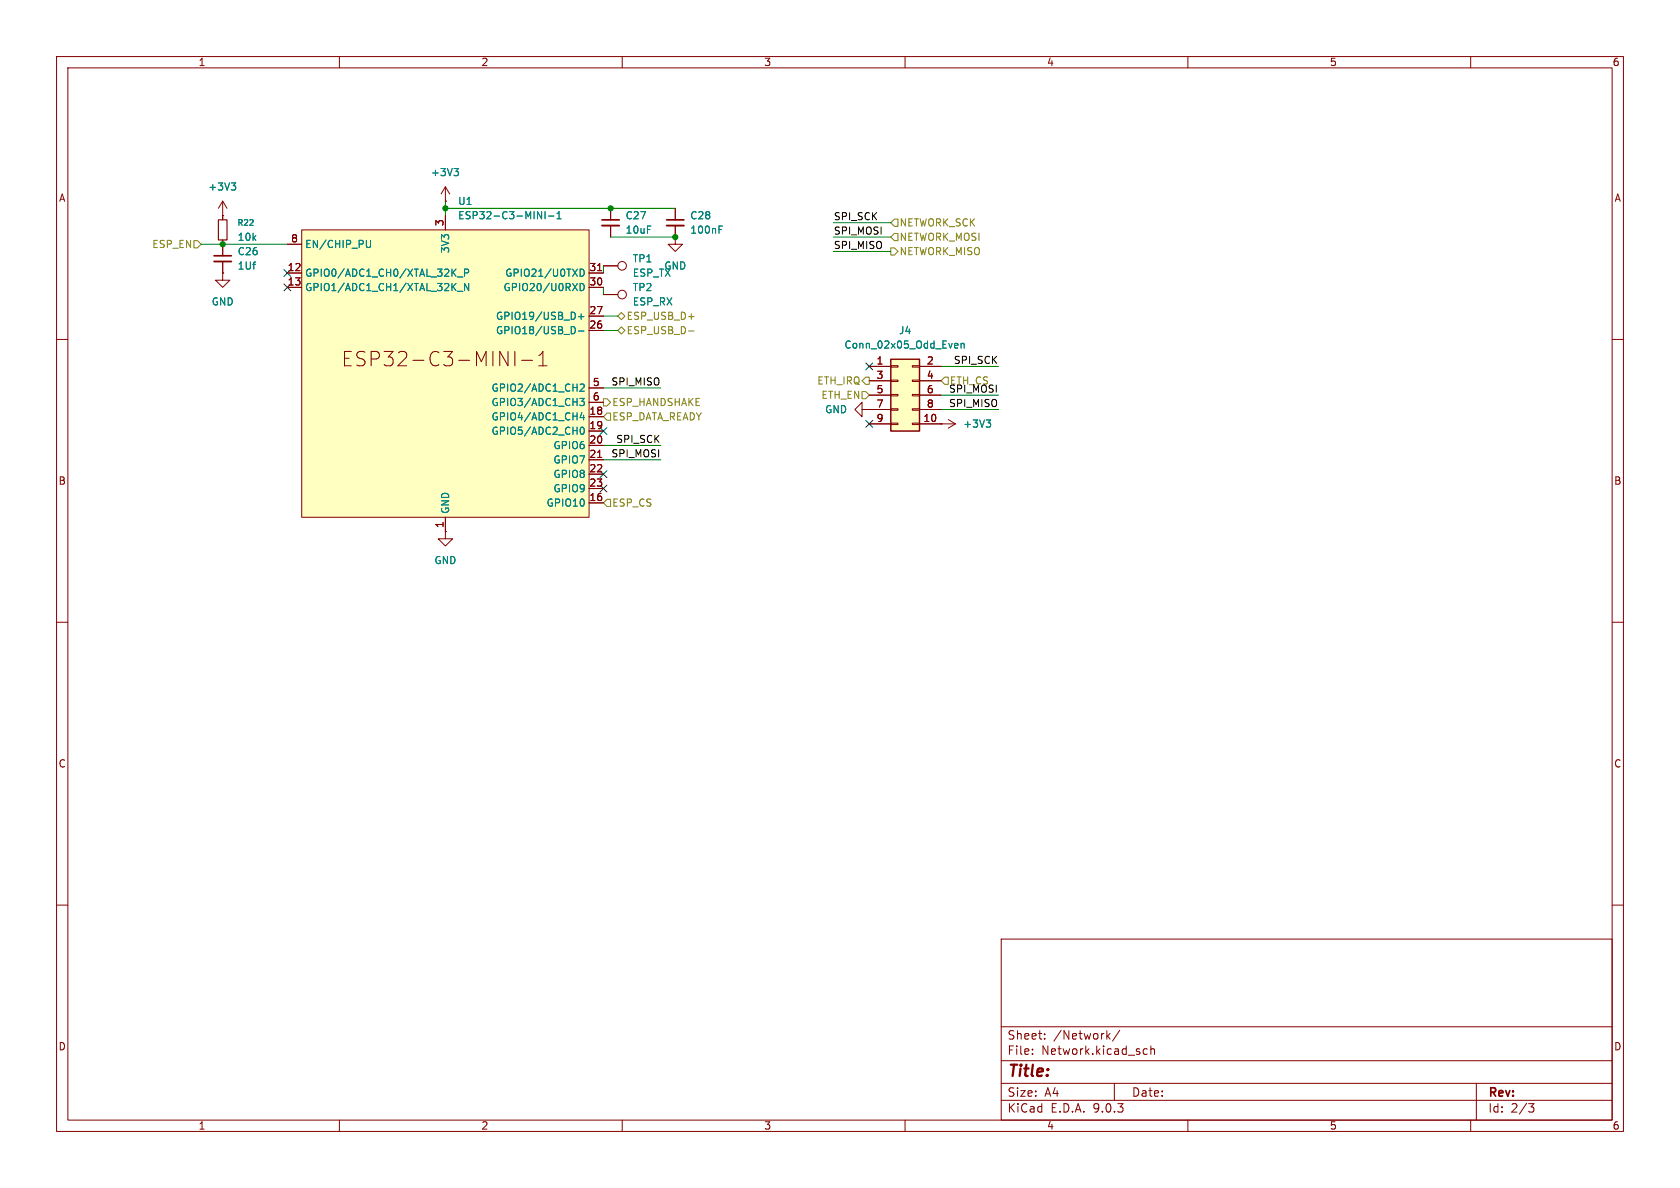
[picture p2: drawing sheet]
<svg xmlns="http://www.w3.org/2000/svg" width="297mm" height="210mm" viewBox="0 0 297 210" stroke-linecap="round" stroke-linejoin="round" font-family="sans-serif">
<g fill="none" stroke="#840000" stroke-width=".18">
<path d="M10 10h277v190h-277zM12 12h273v186h-273zM60 10v2M110 10v2M160 10v2M210 10v2M260 10v2M107.9 36.8v2.1M107.9 39.9v2M106.7 47h2.5M119.4 41.9v1.3h1.2l-1.2 1.3-1.3-1.3h1.3M119.4 41.9h.1"/>
<path d="M10 60h2M285 60h2M78.7 94v1.3h1.3l-1.3 1.2-1.2-1.2h1.2M78.7 94h.1M10 110h2M285 110h2M10 160h2M177 166h108v32h-108zM285 160h2M60 198v2M110 198v2M160 198v2"/>
<path d="M177 194.5h108M177 191.5h108M177 187.5h108M177 181.5h108M182.5 186.3v.1M182.5 185.5v.1M184.7 183.6v.1M184.7 182.8v.1M195.8 183.1l.4 .6M196.2 182.7l-.5 .6M197 191.5v3M198 182.1l-1.3 2"/>
<path d="M202.2 186.3l.2 .1 .4-.1M202.8 185.5l-.4-.1-.2 .1M203.5 185.5l.2-.1 .3 .1 .1 .9M203.5 184.9v1.5M210 198v2M260 198v2M261 191.5v6.5M270.2 195.1h1l-.5 .6 .4 .1 .1 .5-.3 .3h-.4"/>
<circle cx="110" cy="47" r=".76"/>
</g>
<path d="M106.4 38.9h3.1" fill="none" stroke="#840000" stroke-width=".3"/>
<path d="M106.4 39.9h3.1" fill="none" stroke="#840000" stroke-width=".33"/>
<path d="M157.5 63.5h5.1v12.7h-5.1z" fill="#ffffc2"/>
<path d="M157.5 63.5h5.1v12.7h-5.1z" fill="none" stroke="#840000" stroke-width=".25"/>
<g fill="none" stroke="#840000" stroke-width=".18">
<path d="M39.4 48.3v1.2h1.2l-1.2 1.3-1.3-1.3h1.3M39.4 48.3h.1M39.4 43.2v2M39.4 46.2v2.1M152.4 72.4v-1.3l-1.3 1.3 1.3 1.3v-1.3h1.3M153.7 72.4h.1M153.7 64.8h3.8M153.7 67.3h3.8M153.7 69.9h3.8M153.7 72.4h3.8M153.7 74.9h3.8M157.5 64.6h1.2v.3h-1.2z"/>
<path d="M157.5 67.2h1.2v.2h-1.2zM157.5 69.7h1.2v.3h-1.2zM157.5 72.3h1.2v.2h-1.2zM157.5 74.8h1.2v.3h-1.2zM161.3 64.6h1.3v.3h-1.3zM161.3 67.2h1.3v.2h-1.3zM161.3 69.7h1.3v.3h-1.3zM161.3 72.3h1.3v.2h-1.3zM161.3 74.8h1.3v.3h-1.3zM162.6 64.8h3.8M162.6 67.3h3.8M162.6 69.9h3.8"/>
<path d="M162.6 72.4h3.8M162.6 74.9h6.3M166.4 74.9h.1M167.6 74.2l1.3 .7M168.9 74.9l-1.3 .8"/>
</g>
<path d="M168.9 60.7l.4 .1 .1 .2-.6 .1M169.3 61.5h-.4M169.9 60.8l.2-.1 .3 .1 .1 .7M169.9 60.7v.8M174.3 74.2h.8l-.4 .5M174.9 74.7l.2 .3v.3l-.2 .2" fill="none" stroke="#008484" stroke-width=".18"/>
<path d="M37.8 45.2h3.1" fill="none" stroke="#840000" stroke-width=".3"/>
<path d="M37.8 46.2h3.1" fill="none" stroke="#840000" stroke-width=".33"/>
<path d="M53.3 40.6h50.8v50.8h-50.8z" fill="#ffffc2"/>
<g fill="none" stroke="#840000" stroke-width=".18">
<path d="M39.4 38.1h.1M39.4 35.6l-.8 1.2M39.4 35.6l.7 1.2M39.4 35.6v3.3M78.7 35.6h.1M78.7 33v2.6M78.7 38.1v2.5M78.7 33l-.7 1.3M78.7 33l.8 1.3M107.9 36.8v2.1M107.9 39.9v2M119.4 36.8v2.1"/>
<path d="M119.4 39.9v2M39.4 48.3h.1M39.4 42.4v2.8M39.4 46.2v2.1M50.8 43.2h2.5M50.8 48.3h2.5M50.8 50.8h2.5M53.3 40.6h50.8v50.8h-50.8zM104.1 48.3h2.6M104.1 50.8h2.6M104.1 55.9h2.6M104.1 58.4h2.6"/>
<path d="M105.7 47.8h.7M106.7 52.1h2.5M106.7 47h2.5M119.4 41.9h.1M88.4 62.1l1.4 2.6v-2.6M91 62.1v2.6M92.2 63.7h2M95.2 64.7h1.5M95.2 62.9l.8-.8v2.6M104.1 68.6h2.6M104.1 71.1h2.6M104.1 73.7h2.6"/>
<path d="M104.1 76.2h2.6M104.1 78.7h2.6M153.7 72.4h.1M153.7 64.8h3.8M153.7 67.3h3.8M153.7 69.9h3.8M153.7 72.4h3.8M153.7 74.9h3.8M162.6 64.8h3.8M162.6 67.3h3.8M162.6 69.9h3.8M162.6 72.4h3.8"/>
<path d="M162.6 74.9h3.8M166.4 74.9h.1M78.7 94h.1M78.7 91.4v2.6M104.1 81.3h2.6M104.1 83.8h2.6M104.1 86.4h2.6M104.1 88.9h2.6M105.7 80.9h.7"/>
<circle cx="110" cy="52.1" r=".76"/>
</g>
<g fill="none" stroke="#008484" stroke-width=".18">
<path d="M40.9 32.3h.8l-.5 .5M41.4 32.8l.3 .3v.3l-.3 .2M80.3 29.8h.7l-.4 .5M80.8 30.3l.2 .2v.3l-.2 .3M95 37.4l.8 1.3v-1.3M96.4 37.4v1.3M97 38.2h.9M98.5 38.7h.7M98.5 37.8l.3-.4v1.3M127.1 40h.6M65.5 42.5l-.1 1.1-.1 .2-.4-.1M80.9 49h.9"/>
<path d="M80.9 51.5h.9M82.1 48.2h.6l.2-.2-.1-.3-.7-.1v1.2M82.9 50.1v1.3l-.8-1.3v1.3M101.5 57.8l.2 .5-.2 .6M102.3 56h.9M102.3 58.5h.9M102.6 47.6a.64 .64 0 0 1 .7 .6 .64 .64 0 0 1-.7 .6zM102.6 50.1a.64 .64 0 0 1 .7 .6 .64 .64 0 0 1-.7 .7zM102.7 55.5v1M127.1 40.6h.4M102.5 70.4h.8l-.4 .5 .3 .1v.6l-.2 .1-.5-.1M102.6 68l.4-.1 .3 .4-.8 .9h.8"/>
<path d="M102.7 75.6l.2-.1a.68 .68 0 0 1 .4 .6 .68 .68 0 0 1-.4 .7l-.2-.1-.1-.4zM102.9 72.9l-.3 .9h.8M103.2 73.4v.8M168.9 60.7l.4 .1 .1 .2-.6 .1M169.3 61.5h-.4M169.9 60.8l.2-.1 .3 .1 .1 .7M169.9 60.7v.8M174.3 74.2h.8l-.4 .5M174.9 74.7l.2 .3v.3l-.2 .2"/>
</g>
<path d="M117.9 38.9h3" fill="none" stroke="#840000" stroke-width=".3"/>
<path d="M117.9 39.9h3" fill="none" stroke="#840000" stroke-width=".33"/>
<path d="M38.6 38.9h1.5v3.5h-1.5z" fill="none" stroke="#840000" stroke-width=".2"/>
<g fill="none" stroke="#848400" stroke-width=".18">
<path d="M157.5 39.4l.6-.7h.6v1.3h-.6zM34.3 42.5h.6l.7 .7-.7 .6h-.6zM109.2 58.4l.7-.6 .6 .6-.6 .7zM109.2 55.9l.7-.7 .6 .7-.6 .6zM121.7 58.5h1M121.7 56h1M157.5 43.8h.6l.6 .7-.6 .6h-.6zM157.5 41.9l.6-.6h.6v1.2h-.6zM106.7 70.5h.6l.6 .6-.6 .7h-.6zM107.3 73h.6v1.3h-.6l-.6-.6zM152.4 69.2h.6l.7 .7-.7 .6h-.6zM153 66.7h.7v1.2h-.7l-.6-.6z"/>
<path d="M166.4 67.3l.6-.6h.6v1.2h-.6zM107.3 88.3h.6v1.2h-.6l-.6-.6z"/>
</g>
<g fill="none" stroke="#008400" stroke-width=".18">
<path d="M78.7 35.6v2.5M78.7 36.8h40.7M147.3 39.4h10.2M35.6 43.2h15.2M106.7 47v1.3M106.7 50.8v1.3M106.7 55.9h2.5M106.7 58.4h2.5M107.9 41.9h11.5M147.3 44.5h10.2M147.3 41.9h10.2M106.7 68.6h10.1"/>
<path d="M106.7 78.7h10.1M166.4 72.4h10.1M166.4 69.9h10.1M166.4 64.8h10.1M106.7 81.3h10.1"/>
</g>
<g fill="none" stroke="#000084" stroke-width=".18">
<path d="M50.2 50.2l1.2 1.2M50.2 47.7l1.2 1.2M51.4 50.2l-1.2 1.2M51.4 47.7l-1.2 1.2M106.1 75.6l1.2 1.2M107.3 75.6l-1.2 1.2M153.1 74.3l1.2 1.2M153.1 64.2l1.2 1.2M154.3 74.3l-1.2 1.2M154.3 64.2l-1.2 1.2M106.1 83.2l1.2 1.2M106.1 85.8l1.2 1.2"/>
<path d="M107.3 83.2l-1.2 1.2M107.3 85.8l-1.2 1.2"/>
</g>
<g fill="#008400" stroke="#008400" stroke-width=".18">
<circle cx="78.7" cy="36.8" r=".46"/>
<circle cx="107.9" cy="36.8" r=".46"/>
<circle cx="39.4" cy="43.2" r=".46"/>
<circle cx="119.4" cy="41.9" r=".46"/>
</g>
<text font-size="3.5" fill="#840000" x="60.3" y="65">ESP32-C3-MINI-1</text>
<text font-size="2.8" fill="#840000" x="178" y="190.9">Title:</text>
<g font-size="2.1" fill="#840000">
<text x="178" y="184">Sheet:</text>
<text x="186.2" y="184">/Network/</text>
<text x="178" y="186.7">File:</text>
<text x="184.1" y="186.7">Network.kicad_sch</text>
<text x="178" y="196.9">KiCad</text>
<text x="178" y="194.1">Size:</text>
<text x="184.7" y="194.1">A4</text>
<text x="185.7" y="196.9">E.D.A.</text>
<text x="193.3" y="196.9">9.0.3</text>
<text x="200" y="194.1">Date:</text>
<text x="263" y="194.3">Rev:</text>
<text x="263" y="196.9">Id:</text>
<text x="267.1" y="196.9">2/3</text>
</g>
<g font-size="1.8" fill="#840000">
<text x="35" y="11.9">1</text>
<text x="85" y="11.9">2</text>
<text x="135" y="11.9">3</text>
<text x="185" y="11.9">4</text>
<text x="235" y="11.9">5</text>
<text x="285" y="11.9">6</text>
<text x="10.3" y="35.9">A</text>
<text x="285.3" y="35.9">A</text>
<text x="78.5" y="40.1" transform="rotate(-90 78.5 40.1)">3</text>
<text x="51.4" y="42.9">8</text>
<text x="50.8" y="48">12</text>
<text x="50.8" y="50.5">13</text>
<text x="104.1" y="48">31</text>
<text x="104.1" y="50.5">30</text>
<text x="104.1" y="55.6">27</text>
<text x="104.1" y="58.2">26</text>
<text x="154.9" y="64.5">1</text>
<text x="163.8" y="64.5">2</text>
<text x="104.7" y="68.3">5</text>
<text x="104.7" y="70.9">6</text>
<text x="154.9" y="67.1">3</text>
<text x="154.9" y="69.6">5</text>
<text x="163.8" y="67.1">4</text>
<text x="163.8" y="69.6">6</text>
<text x="104.1" y="73.4">18</text>
<text x="104.1" y="75.9">19</text>
<text x="154.9" y="72.1">7</text>
<text x="154.9" y="74.7">9</text>
<text x="163.2" y="74.7">10</text>
<text x="163.8" y="72.1">8</text>
<text x="104.1" y="78.5">20</text>
<text x="104.1" y="81">21</text>
<text x="104.1" y="83.6">22</text>
<text x="10.3" y="85.9">B</text>
<text x="104.1" y="86.1">23</text>
<text x="104.1" y="88.6">16</text>
<text x="285.3" y="85.9">B</text>
<text x="78.5" y="93.4" transform="rotate(-90 78.5 93.4)">1</text>
<text x="10.3" y="135.9">C</text>
<text x="285.3" y="135.9">C</text>
<text x="10.3" y="185.9">D</text>
<text x="285.3" y="185.9">D</text>
<text x="35" y="199.9">1</text>
<text x="85" y="199.9">2</text>
<text x="135" y="199.9">3</text>
<text x="185" y="199.9">4</text>
<text x="235" y="199.9">5</text>
<text x="285" y="199.9">6</text>
</g>
<g font-size="1.8" fill="#008484">
<text x="36.7" y="33.9">+3V3</text>
<text x="76.1" y="31.3">+3V3</text>
<text x="80.9" y="36.4">U1</text>
<text x="80.9" y="39">ESP32-C3-MINI-1</text>
<text x="110.5" y="39">C27</text>
<text x="110.5" y="41.5">10uF</text>
<text x="121.9" y="41.5">100nF</text>
<text x="121.9" y="39">C28</text>
<text x="41.9" y="47.9">1Uf</text>
<text x="41.9" y="42.8">10k</text>
<text x="41.9" y="45.3">C26</text>
<text x="53.8" y="44">EN/CHIP_PU</text>
<text x="79.6" y="44.9" transform="rotate(-90 79.6 44.9)">3V3</text>
<text x="111.8" y="46.6">TP1</text>
<text x="117.3" y="47.9">GND</text>
<text x="53.8" y="49.1">GPIO0/ADC1_CH0/XTAL_32K_P</text>
<text x="53.8" y="51.7">GPIO1/ADC1_CH1/XTAL_32K_N</text>
<text x="88.9" y="51.7">GPIO20/U0RXD</text>
<text x="89.2" y="49.1">GPIO21/U0TXD</text>
<text x="111.8" y="51.7">TP2</text>
<text x="111.8" y="49.1">ESP_TX</text>
<text x="37.3" y="54.2">GND</text>
<text x="87.6" y="56.7">GPIO19/USB_D+</text>
<text x="87.6" y="59.3">GPIO18/USB_D-</text>
<text x="111.8" y="54.2">ESP_RX</text>
<text x="158.8" y="59.3">J4</text>
<text x="149.2" y="61.8">Conn_02x05_Odd_Even</text>
<text x="86.8" y="69.4">GPIO2/ADC1_CH2</text>
<text x="86.8" y="72">GPIO3/ADC1_CH3</text>
<text x="86.8" y="74.5">GPIO4/ADC1_CH4</text>
<text x="86.8" y="77.1">GPIO5/ADC2_CH0</text>
<text x="145.8" y="73.3">GND</text>
<text x="170.2" y="75.8">+3V3</text>
<text x="97.7" y="79.6">GPIO6</text>
<text x="97.7" y="82.1">GPIO7</text>
<text x="96.5" y="89.8">GPIO10</text>
<text x="97.7" y="84.7">GPIO8</text>
<text x="97.7" y="87.2">GPIO9</text>
<text x="79.6" y="90.9" transform="rotate(-90 79.6 90.9)">GND</text>
<text x="76.7" y="99.9">GND</text>
</g>
<g font-size="1.8">
<text x="147.3" y="41.6">SPI_MOSI</text>
<text x="147.3" y="39">SPI_SCK</text>
<text x="147.3" y="44.1">SPI_MISO</text>
<text x="168.5" y="64.4">SPI_SCK</text>
<text x="108" y="68.2">SPI_MISO</text>
<text x="167.7" y="69.5">SPI_MOSI</text>
<text x="167.8" y="68.2">ETH_CS</text>
<text x="167.7" y="72">SPI_MISO</text>
<text x="108" y="80.9">SPI_MOSI</text>
<text x="108.8" y="78.4">SPI_SCK</text>
</g>
<g font-size="1.8" fill="#848400">
<text x="158.9" y="40.2">NETWORK_SCK</text>
<text x="26.8" y="44">ESP_EN</text>
<text x="158.9" y="45.3">NETWORK_MISO</text>
<text x="158.9" y="42.8">NETWORK_MOSI</text>
<text x="110.7" y="59.3">ESP_USB_D-</text>
<text x="110.7" y="56.7">ESP_USB_D+</text>
<text x="108.1" y="72">ESP_HANDSHAKE</text>
<text x="144.4" y="68.2">ETH_IRQ</text>
<text x="145.1" y="70.7">ETH_EN</text>
<text x="108.1" y="74.5">ESP_DATA_READY</text>
<text x="108.1" y="89.8">ESP_CS</text>
</g>
<text font-size="1.4" fill="#008484" x="41.9" y="40.1">R22</text>
</svg>
